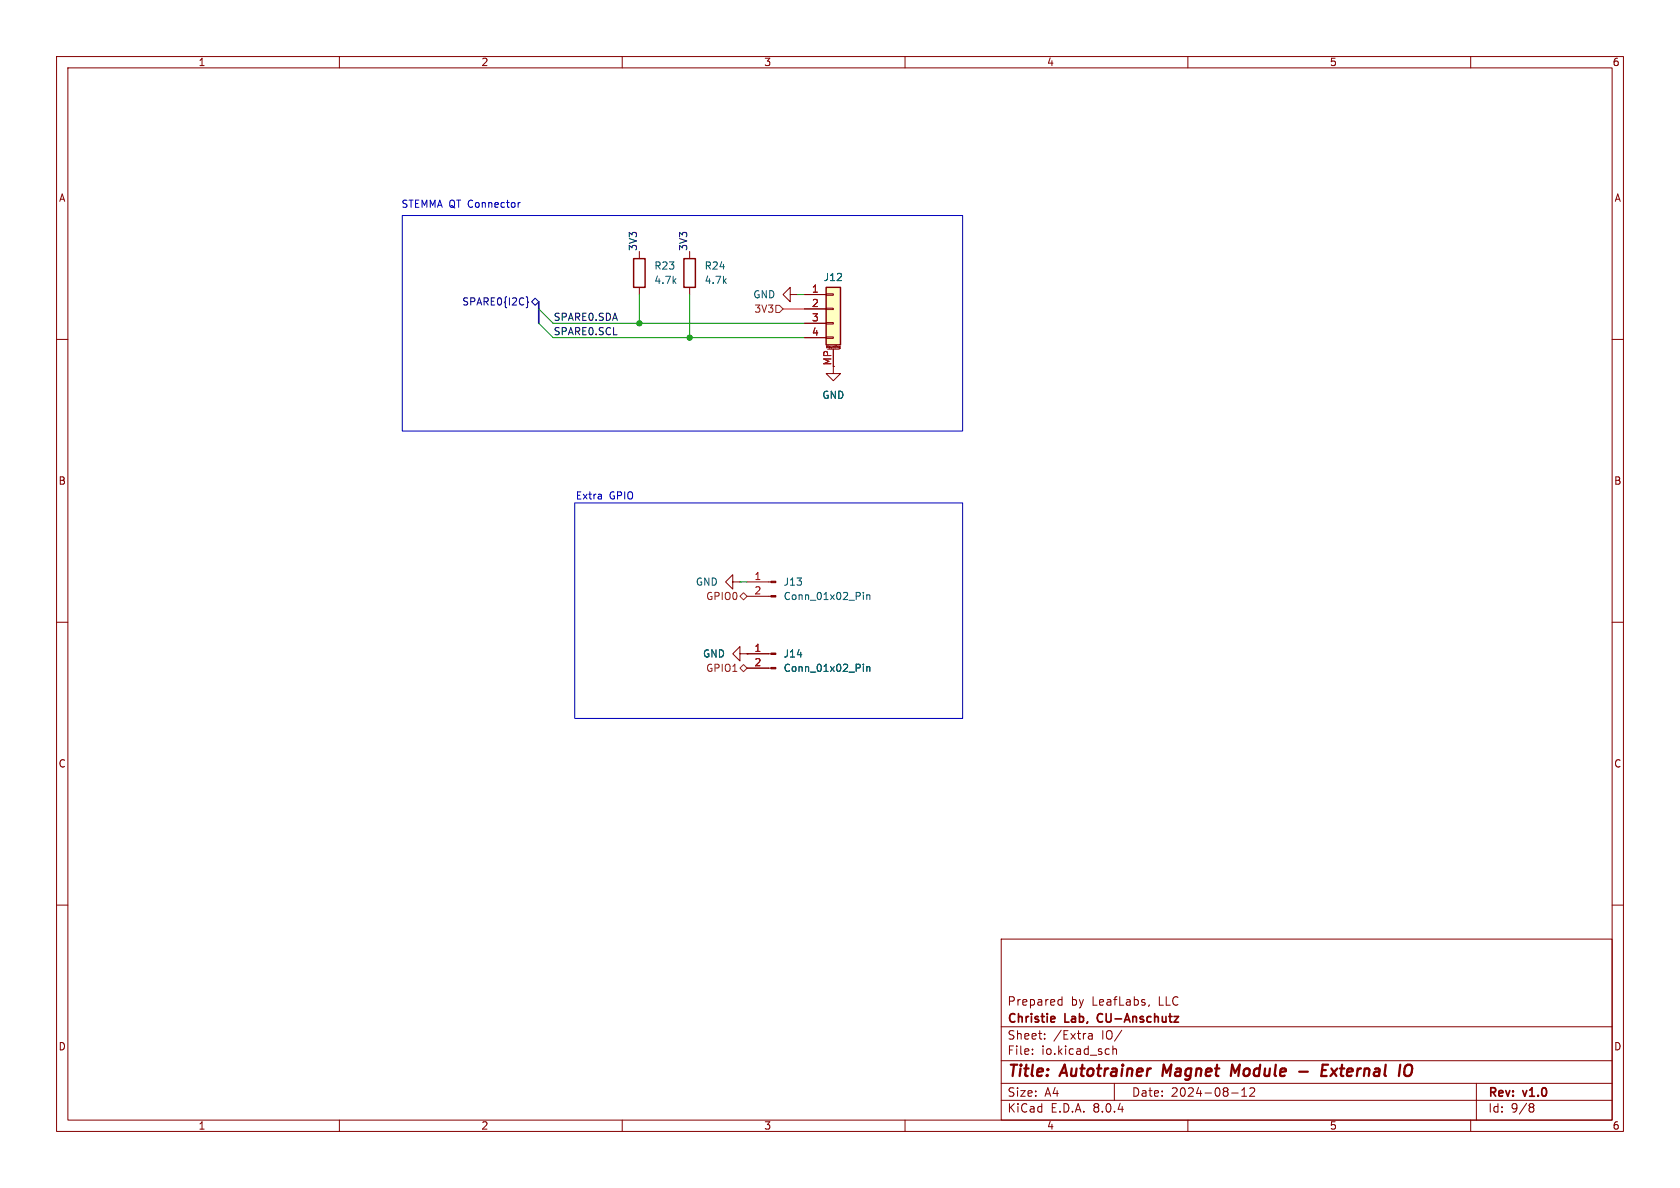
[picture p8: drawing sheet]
(kicad_sch
 (version 20231120)
 (generator "eeschema")
 (generator_version "8.0")
 (paper "A4")
 (title_block
  (title "Autotrainer Magnet Module - External IO")
  (date "2024-08-12")
  (rev "v1.0")
  (company "Christie Lab, CU-Anschutz")
  (comment 1 "Prepared by LeafLabs, LLC"))
 (lib_symbols
  (symbol "Connector:Conn_01x02_Pin"
   (pin_names
    (offset 1.016) hide) (exclude_from_sim no) (in_bom yes) (on_board yes)
   (property "Reference" "J" (at 0 2.54 0) (effects (font (size 1.27 1.27))))
   (property "Value" "Conn_01x02_Pin" (at 0 -5.08 0) (effects (font (size 1.27 1.27))))
   (property "Footprint" "" (at 0 0 0) (effects (font (size 1.27 1.27)) (hide yes)))
   (property "Datasheet" "~" (at 0 0 0) (effects (font (size 1.27 1.27)) (hide yes)))
   (property "Description" "Generic connector, single row, 01x02, script generated" (at 0 0 0) (effects (font (size 1.27 1.27)) (hide yes)))
   (property "ki_locked" "" (at 0 0 0) (effects (font (size 1.27 1.27))))
   (symbol "Conn_01x02_Pin_1_1"
    (polyline (pts (xy 1.27 -2.54) (xy 0.8636 -2.54)) (stroke (width 0.1524) (type default)) (fill (type none)))
    (polyline (pts (xy 1.27 0) (xy 0.8636 0)) (stroke (width 0.1524) (type default)) (fill (type none)))
    (rectangle (start 0.8636 -2.413) (end 0 -2.667) (stroke (width 0.1524) (type default)) (fill (type outline)))
    (rectangle (start 0.8636 0.127) (end 0 -0.127) (stroke (width 0.1524) (type default)) (fill (type outline)))
    (pin passive line (at 5.08 0 180) (length 3.81) (name "Pin_1" (effects (font (size 1.27 1.27)))) (number "1" (effects (font (size 1.27 1.27)))))
    (pin passive line (at 5.08 -2.54 180) (length 3.81) (name "Pin_2" (effects (font (size 1.27 1.27)))) (number "2" (effects (font (size 1.27 1.27)))))))
  (symbol "Connector_Generic_MountingPin:Conn_01x04_MountingPin"
   (pin_names
    (offset 1.016) hide) (exclude_from_sim no) (in_bom yes) (on_board yes)
   (property "Reference" "J" (at 0 5.08 0) (effects (font (size 1.27 1.27))))
   (property "Value" "Conn_01x04_MountingPin" (at 1.27 -7.62 0) (effects (font (size 1.27 1.27)) (justify left)))
   (property "Footprint" "" (at 0 0 0) (effects (font (size 1.27 1.27)) (hide yes)))
   (property "Datasheet" "~" (at 0 0 0) (effects (font (size 1.27 1.27)) (hide yes)))
   (property "Description" "Generic connectable mounting pin connector, single row, 01x04, script generated (kicad-library-utils/schlib/autogen/connector/)" (at 0 0 0) (effects (font (size 1.27 1.27)) (hide yes)))
   (symbol "Conn_01x04_MountingPin_1_1"
    (rectangle (start -1.27 -4.953) (end 0 -5.207) (stroke (width 0.1524) (type default)) (fill (type none)))
    (rectangle (start -1.27 -2.413) (end 0 -2.667) (stroke (width 0.1524) (type default)) (fill (type none)))
    (rectangle (start -1.27 0.127) (end 0 -0.127) (stroke (width 0.1524) (type default)) (fill (type none)))
    (rectangle (start -1.27 2.667) (end 0 2.413) (stroke (width 0.1524) (type default)) (fill (type none)))
    (rectangle (start -1.27 3.81) (end 1.27 -6.35) (stroke (width 0.254) (type default)) (fill (type background)))
    (polyline (pts (xy -1.016 -7.112) (xy 1.016 -7.112)) (stroke (width 0.1524) (type default)) (fill (type none)))
    (text "Mounting" (at 0 -6.731 0) (effects (font (size 0.381 0.381))))
    (pin passive line (at -5.08 2.54 0) (length 3.81) (name "Pin_1" (effects (font (size 1.27 1.27)))) (number "1" (effects (font (size 1.27 1.27)))))
    (pin passive line (at -5.08 0 0) (length 3.81) (name "Pin_2" (effects (font (size 1.27 1.27)))) (number "2" (effects (font (size 1.27 1.27)))))
    (pin passive line (at -5.08 -2.54 0) (length 3.81) (name "Pin_3" (effects (font (size 1.27 1.27)))) (number "3" (effects (font (size 1.27 1.27)))))
    (pin passive line (at -5.08 -5.08 0) (length 3.81) (name "Pin_4" (effects (font (size 1.27 1.27)))) (number "4" (effects (font (size 1.27 1.27)))))
    (pin passive line (at 0 -10.16 90) (length 3.048) (name "MountPin" (effects (font (size 1.27 1.27)))) (number "MP" (effects (font (size 1.27 1.27)))))))
  (symbol "Device:R"
   (pin_numbers hide)
   (pin_names
    (offset 0)) (exclude_from_sim no) (in_bom yes) (on_board yes)
   (property "Reference" "R" (at 2.032 0 90) (effects (font (size 1.27 1.27))))
   (property "Value" "R" (at 0 0 90) (effects (font (size 1.27 1.27))))
   (property "Footprint" "" (at -1.778 0 90) (effects (font (size 1.27 1.27)) (hide yes)))
   (property "Datasheet" "~" (at 0 0 0) (effects (font (size 1.27 1.27)) (hide yes)))
   (property "Description" "Resistor" (at 0 0 0) (effects (font (size 1.27 1.27)) (hide yes)))
   (symbol "R_0_1"
    (rectangle (start -1.016 -2.54) (end 1.016 2.54) (stroke (width 0.254) (type default)) (fill (type none))))
   (symbol "R_1_1"
    (pin passive line (at 0 3.81 270) (length 1.27) (name "~" (effects (font (size 1.27 1.27)))) (number "1" (effects (font (size 1.27 1.27)))))
    (pin passive line (at 0 -3.81 90) (length 1.27) (name "~" (effects (font (size 1.27 1.27)))) (number "2" (effects (font (size 1.27 1.27)))))))
  (symbol "power:GND"
   (power)
   (pin_numbers hide)
   (pin_names
    (offset 0) hide) (exclude_from_sim no) (in_bom yes) (on_board yes)
   (property "Reference" "#PWR" (at 0 -6.35 0) (effects (font (size 1.27 1.27)) (hide yes)))
   (property "Value" "GND" (at 0 -3.81 0) (effects (font (size 1.27 1.27))))
   (property "Footprint" "" (at 0 0 0) (effects (font (size 1.27 1.27)) (hide yes)))
   (property "Datasheet" "" (at 0 0 0) (effects (font (size 1.27 1.27)) (hide yes)))
   (property "Description" "Power symbol creates a global label with name \"GND\" , ground" (at 0 0 0) (effects (font (size 1.27 1.27)) (hide yes)))
   (symbol "GND_0_1"
    (polyline (pts (xy 0 0) (xy 0 -1.27) (xy 1.27 -1.27) (xy 0 -2.54) (xy -1.27 -1.27) (xy 0 -1.27)) (stroke (width 0) (type default)) (fill (type none))))
   (symbol "GND_1_1"
    (pin power_in line (at 0 0 270) (length 0) (name "~" (effects (font (size 1.27 1.27)))) (number "1" (effects (font (size 1.27 1.27))))))))
 (junction
  (at 121.92 59.69)
  (diameter 0)
  (color 0 0 0 0))
 (junction
  (at 113.03 57.15)
  (diameter 0)
  (color 0 0 0 0))
 (bus_entry
  (at 95.25 57.15)
  (size 2.54 2.54)
  (stroke (width 0) (type default)))
 (bus_entry
  (at 95.25 54.61)
  (size 2.54 2.54)
  (stroke (width 0) (type default)))
 (wire
  (pts (xy 97.79 57.15) (xy 113.03 57.15))
  (stroke (width 0) (type default)))
 (wire
  (pts (xy 130.81 102.87) (xy 132.08 102.87))
  (stroke (width 0) (type default)))
 (wire
  (pts (xy 121.92 52.07) (xy 121.92 59.69))
  (stroke (width 0) (type default)))
 (bus
  (pts (xy 95.25 54.61) (xy 95.25 57.15))
  (stroke (width 0) (type default)))
 (wire
  (pts (xy 140.97 52.07) (xy 142.24 52.07))
  (stroke (width 0) (type default)))
 (wire
  (pts (xy 97.79 59.69) (xy 121.92 59.69))
  (stroke (width 0) (type default)))
 (wire
  (pts (xy 138.43 54.61) (xy 142.24 54.61))
  (stroke (width 0) (type default)))
 (wire
  (pts (xy 121.92 59.69) (xy 142.24 59.69))
  (stroke (width 0) (type default)))
 (wire
  (pts (xy 113.03 57.15) (xy 142.24 57.15))
  (stroke (width 0) (type default)))
 (bus
  (pts (xy 95.25 53.34) (xy 95.25 54.61))
  (stroke (width 0) (type default)))
 (wire
  (pts (xy 113.03 52.07) (xy 113.03 57.15))
  (stroke (width 0) (type default)))
 (rectangle
  (start 71.12 38.1)
  (end 170.18 76.2)
  (stroke (width 0) (type default))
  (fill (type none)))
 (rectangle
  (start 101.6 88.9)
  (end 170.18 127)
  (stroke (width 0) (type default))
  (fill (type none)))
 (text "Extra GPIO"
  (exclude_from_sim no)
  (at 106.934 87.884 0)
  (effects (font (size 1.27 1.27))))
 (text "STEMMA QT Connector"
  (exclude_from_sim no)
  (at 81.534 36.322 0)
  (effects (font (size 1.27 1.27))))
 (label "3V3"
  (at 121.92 44.45 90)
  (fields_autoplaced yes)
  (effects (font (size 1.27 1.27)) (justify left bottom)))
 (label "SPARE0.SCL"
  (at 97.79 59.69 0)
  (fields_autoplaced yes)
  (effects (font (size 1.27 1.27)) (justify left bottom)))
 (label "3V3"
  (at 113.03 44.45 90)
  (fields_autoplaced yes)
  (effects (font (size 1.27 1.27)) (justify left bottom)))
 (label "SPARE0.SDA"
  (at 97.79 57.15 0)
  (fields_autoplaced yes)
  (effects (font (size 1.27 1.27)) (justify left bottom)))
 (hierarchical_label "3V3"
  (shape input)
  (at 138.43 54.61 180)
  (fields_autoplaced yes)
  (effects (font (size 1.27 1.27)) (justify right)))
 (hierarchical_label "SPARE0{I2C}"
  (shape bidirectional)
  (at 95.25 53.34 180)
  (fields_autoplaced yes)
  (effects (font (size 1.27 1.27)) (justify right)))
 (hierarchical_label "GPIO0"
  (shape bidirectional)
  (at 132.08 105.41 180)
  (fields_autoplaced yes)
  (effects (font (size 1.27 1.27)) (justify right)))
 (hierarchical_label "GPIO1"
  (shape bidirectional)
  (at 132.08 118.11 180)
  (fields_autoplaced yes)
  (effects (font (size 1.27 1.27)) (justify right)))
 (symbol
  (lib_id "power:GND")
  (at 140.97 52.07 270)
  (unit 1)
  (exclude_from_sim no)
  (in_bom yes)
  (on_board yes)
  (dnp no)
  (fields_autoplaced yes)
  (property "Reference" "#PWR059" (at 134.62 52.07 0) (effects (font (size 1.27 1.27)) (hide yes)))
  (property "Value" "GND" (at 137.16 52.0699 90) (effects (font (size 1.27 1.27)) (justify right)))
  (property "Footprint" "" (at 140.97 52.07 0) (effects (font (size 1.27 1.27)) (hide yes)))
  (property "Datasheet" "" (at 140.97 52.07 0) (effects (font (size 1.27 1.27)) (hide yes)))
  (property "Description" "Power symbol creates a global label with name \"GND\" , ground" (at 140.97 52.07 0) (effects (font (size 1.27 1.27)) (hide yes)))
  (pin "1"))
 (symbol
  (lib_id "power:GND")
  (at 130.81 102.87 270)
  (unit 1)
  (exclude_from_sim no)
  (in_bom yes)
  (on_board yes)
  (dnp no)
  (fields_autoplaced yes)
  (property "Reference" "#PWR061" (at 124.46 102.87 0) (effects (font (size 1.27 1.27)) (hide yes)))
  (property "Value" "GND" (at 127 102.8699 90) (effects (font (size 1.27 1.27)) (justify right)))
  (property "Footprint" "" (at 130.81 102.87 0) (effects (font (size 1.27 1.27)) (hide yes)))
  (property "Datasheet" "" (at 130.81 102.87 0) (effects (font (size 1.27 1.27)) (hide yes)))
  (property "Description" "Power symbol creates a global label with name \"GND\" , ground" (at 130.81 102.87 0) (effects (font (size 1.27 1.27)) (hide yes)))
  (pin "1"))
 (symbol
  (lib_id "Connector:Conn_01x02_Pin")
  (at 137.16 102.87 0)
  (mirror y)
  (unit 1)
  (exclude_from_sim no)
  (in_bom yes)
  (on_board yes)
  (dnp no)
  (fields_autoplaced yes)
  (property "Reference" "J13" (at 138.43 102.8699 0) (effects (font (size 1.27 1.27)) (justify right)))
  (property "Value" "Conn_01x02_Pin" (at 138.43 105.4099 0) (effects (font (size 1.27 1.27)) (justify right)))
  (property "Footprint" "Connector_PinHeader_2.54mm:PinHeader_1x02_P2.54mm_Vertical" (at 137.16 102.87 0) (effects (font (size 1.27 1.27)) (hide yes)))
  (property "Datasheet" "~" (at 137.16 102.87 0) (effects (font (size 1.27 1.27)) (hide yes)))
  (property "Description" "Generic connector, single row, 01x02, script generated" (at 137.16 102.87 0) (effects (font (size 1.27 1.27)) (hide yes)))
  (property "MPN" "A2541WV-2P" (at 137.16 102.87 0) (effects (font (size 1.27 1.27)) (hide yes)))
  (property "LCSC" "C225477" (at 137.16 102.87 0) (effects (font (size 1.27 1.27)) (hide yes)))
  (pin "1")
  (pin "2"))
 (symbol
  (lib_id "Device:R")
  (at 113.03 48.26 0)
  (unit 1)
  (exclude_from_sim no)
  (in_bom yes)
  (on_board yes)
  (dnp no)
  (fields_autoplaced yes)
  (property "Reference" "R23" (at 115.57 46.9899 0) (effects (font (size 1.27 1.27)) (justify left)))
  (property "Value" "4.7k" (at 115.57 49.5299 0) (effects (font (size 1.27 1.27)) (justify left)))
  (property "Footprint" "Resistor_SMD:R_0603_1608Metric" (at 111.252 48.26 90) (effects (font (size 1.27 1.27)) (hide yes)))
  (property "Datasheet" "~" (at 113.03 48.26 0) (effects (font (size 1.27 1.27)) (hide yes)))
  (property "Description" "Resistor" (at 113.03 48.26 0) (effects (font (size 1.27 1.27)) (hide yes)))
  (property "LCSC" "C23162" (at 113.03 48.26 0) (effects (font (size 1.27 1.27)) (hide yes)))
  (property "MPN" "0603WAF4701T5E" (at 113.03 48.26 0) (effects (font (size 1.27 1.27)) (hide yes)))
  (pin "2")
  (pin "1"))
 (symbol
  (lib_id "Connector_Generic_MountingPin:Conn_01x04_MountingPin")
  (at 147.32 54.61 0)
  (unit 1)
  (exclude_from_sim no)
  (in_bom yes)
  (on_board yes)
  (dnp no)
  (property "Reference" "J12" (at 147.32 49.022 0) (effects (font (size 1.27 1.27))))
  (property "Value" "Conn_01x04_Pin" (at 147.32 48.26 0) (effects (font (size 1.27 1.27)) (hide yes)))
  (property "Footprint" "Connector_JST:JST_SH_BM04B-SRSS-TB_1x04-1MP_P1.00mm_Vertical" (at 147.32 54.61 0) (effects (font (size 1.27 1.27)) (hide yes)))
  (property "Datasheet" "~" (at 147.32 54.61 0) (effects (font (size 1.27 1.27)) (hide yes)))
  (property "Description" "Generic connectable mounting pin connector, single row, 01x04, script generated (kicad-library-utils/schlib/autogen/connector/)" (at 147.32 54.61 0) (effects (font (size 1.27 1.27)) (hide yes)))
  (property "MPN" "BM04B-SRSS-TB" (at 147.32 54.61 0) (effects (font (size 1.27 1.27)) (hide yes)))
  (property "LCSC" "C160390" (at 147.32 54.61 0) (effects (font (size 1.27 1.27)) (hide yes)))
  (pin "1")
  (pin "4")
  (pin "2")
  (pin "3")
  (pin "MP"))
 (symbol
  (lib_id "power:GND")
  (at 147.32 64.77 0)
  (unit 1)
  (exclude_from_sim no)
  (in_bom yes)
  (on_board yes)
  (dnp no)
  (fields_autoplaced yes)
  (property "Reference" "#PWR055" (at 147.32 71.12 0) (effects (font (size 1.27 1.27)) (hide yes)))
  (property "Value" "GND" (at 147.32 69.85 0) (effects (font (size 1.27 1.27))))
  (property "Footprint" "" (at 147.32 64.77 0) (effects (font (size 1.27 1.27)) (hide yes)))
  (property "Datasheet" "" (at 147.32 64.77 0) (effects (font (size 1.27 1.27)) (hide yes)))
  (property "Description" "Power symbol creates a global label with name \"GND\" , ground" (at 147.32 64.77 0) (effects (font (size 1.27 1.27)) (hide yes)))
  (pin "1"))
 (symbol
  (lib_id "Connector:Conn_01x02_Pin")
  (at 137.16 115.57 0)
  (mirror y)
  (unit 1)
  (exclude_from_sim no)
  (in_bom yes)
  (on_board yes)
  (dnp no)
  (fields_autoplaced yes)
  (property "Reference" "J14" (at 138.43 115.5699 0) (effects (font (size 1.27 1.27)) (justify right)))
  (property "Value" "Conn_01x02_Pin" (at 138.43 118.1099 0) (effects (font (size 1.27 1.27)) (justify right)))
  (property "Footprint" "Connector_PinHeader_2.54mm:PinHeader_1x02_P2.54mm_Vertical" (at 137.16 115.57 0) (effects (font (size 1.27 1.27)) (hide yes)))
  (property "Datasheet" "~" (at 137.16 115.57 0) (effects (font (size 1.27 1.27)) (hide yes)))
  (property "Description" "Generic connector, single row, 01x02, script generated" (at 137.16 115.57 0) (effects (font (size 1.27 1.27)) (hide yes)))
  (property "MPN" "A2541WV-2P" (at 137.16 115.57 0) (effects (font (size 1.27 1.27)) (hide yes)))
  (property "LCSC" "C225477" (at 137.16 115.57 0) (effects (font (size 1.27 1.27)) (hide yes)))
  (pin "1")
  (pin "2"))
 (symbol
  (lib_id "Device:R")
  (at 121.92 48.26 0)
  (unit 1)
  (exclude_from_sim no)
  (in_bom yes)
  (on_board yes)
  (dnp no)
  (fields_autoplaced yes)
  (property "Reference" "R24" (at 124.46 46.9899 0) (effects (font (size 1.27 1.27)) (justify left)))
  (property "Value" "4.7k" (at 124.46 49.5299 0) (effects (font (size 1.27 1.27)) (justify left)))
  (property "Footprint" "Resistor_SMD:R_0603_1608Metric" (at 120.142 48.26 90) (effects (font (size 1.27 1.27)) (hide yes)))
  (property "Datasheet" "~" (at 121.92 48.26 0) (effects (font (size 1.27 1.27)) (hide yes)))
  (property "Description" "Resistor" (at 121.92 48.26 0) (effects (font (size 1.27 1.27)) (hide yes)))
  (property "LCSC" "C23162" (at 121.92 48.26 0) (effects (font (size 1.27 1.27)) (hide yes)))
  (property "MPN" "0603WAF4701T5E" (at 121.92 48.26 0) (effects (font (size 1.27 1.27)) (hide yes)))
  (pin "2")
  (pin "1"))
 (symbol
  (lib_id "power:GND")
  (at 132.08 115.57 270)
  (unit 1)
  (exclude_from_sim no)
  (in_bom yes)
  (on_board yes)
  (dnp no)
  (fields_autoplaced yes)
  (property "Reference" "#PWR062" (at 125.73 115.57 0) (effects (font (size 1.27 1.27)) (hide yes)))
  (property "Value" "GND" (at 128.27 115.5699 90) (effects (font (size 1.27 1.27)) (justify right)))
  (property "Footprint" "" (at 132.08 115.57 0) (effects (font (size 1.27 1.27)) (hide yes)))
  (property "Datasheet" "" (at 132.08 115.57 0) (effects (font (size 1.27 1.27)) (hide yes)))
  (property "Description" "Power symbol creates a global label with name \"GND\" , ground" (at 132.08 115.57 0) (effects (font (size 1.27 1.27)) (hide yes)))
  (pin "1")))
